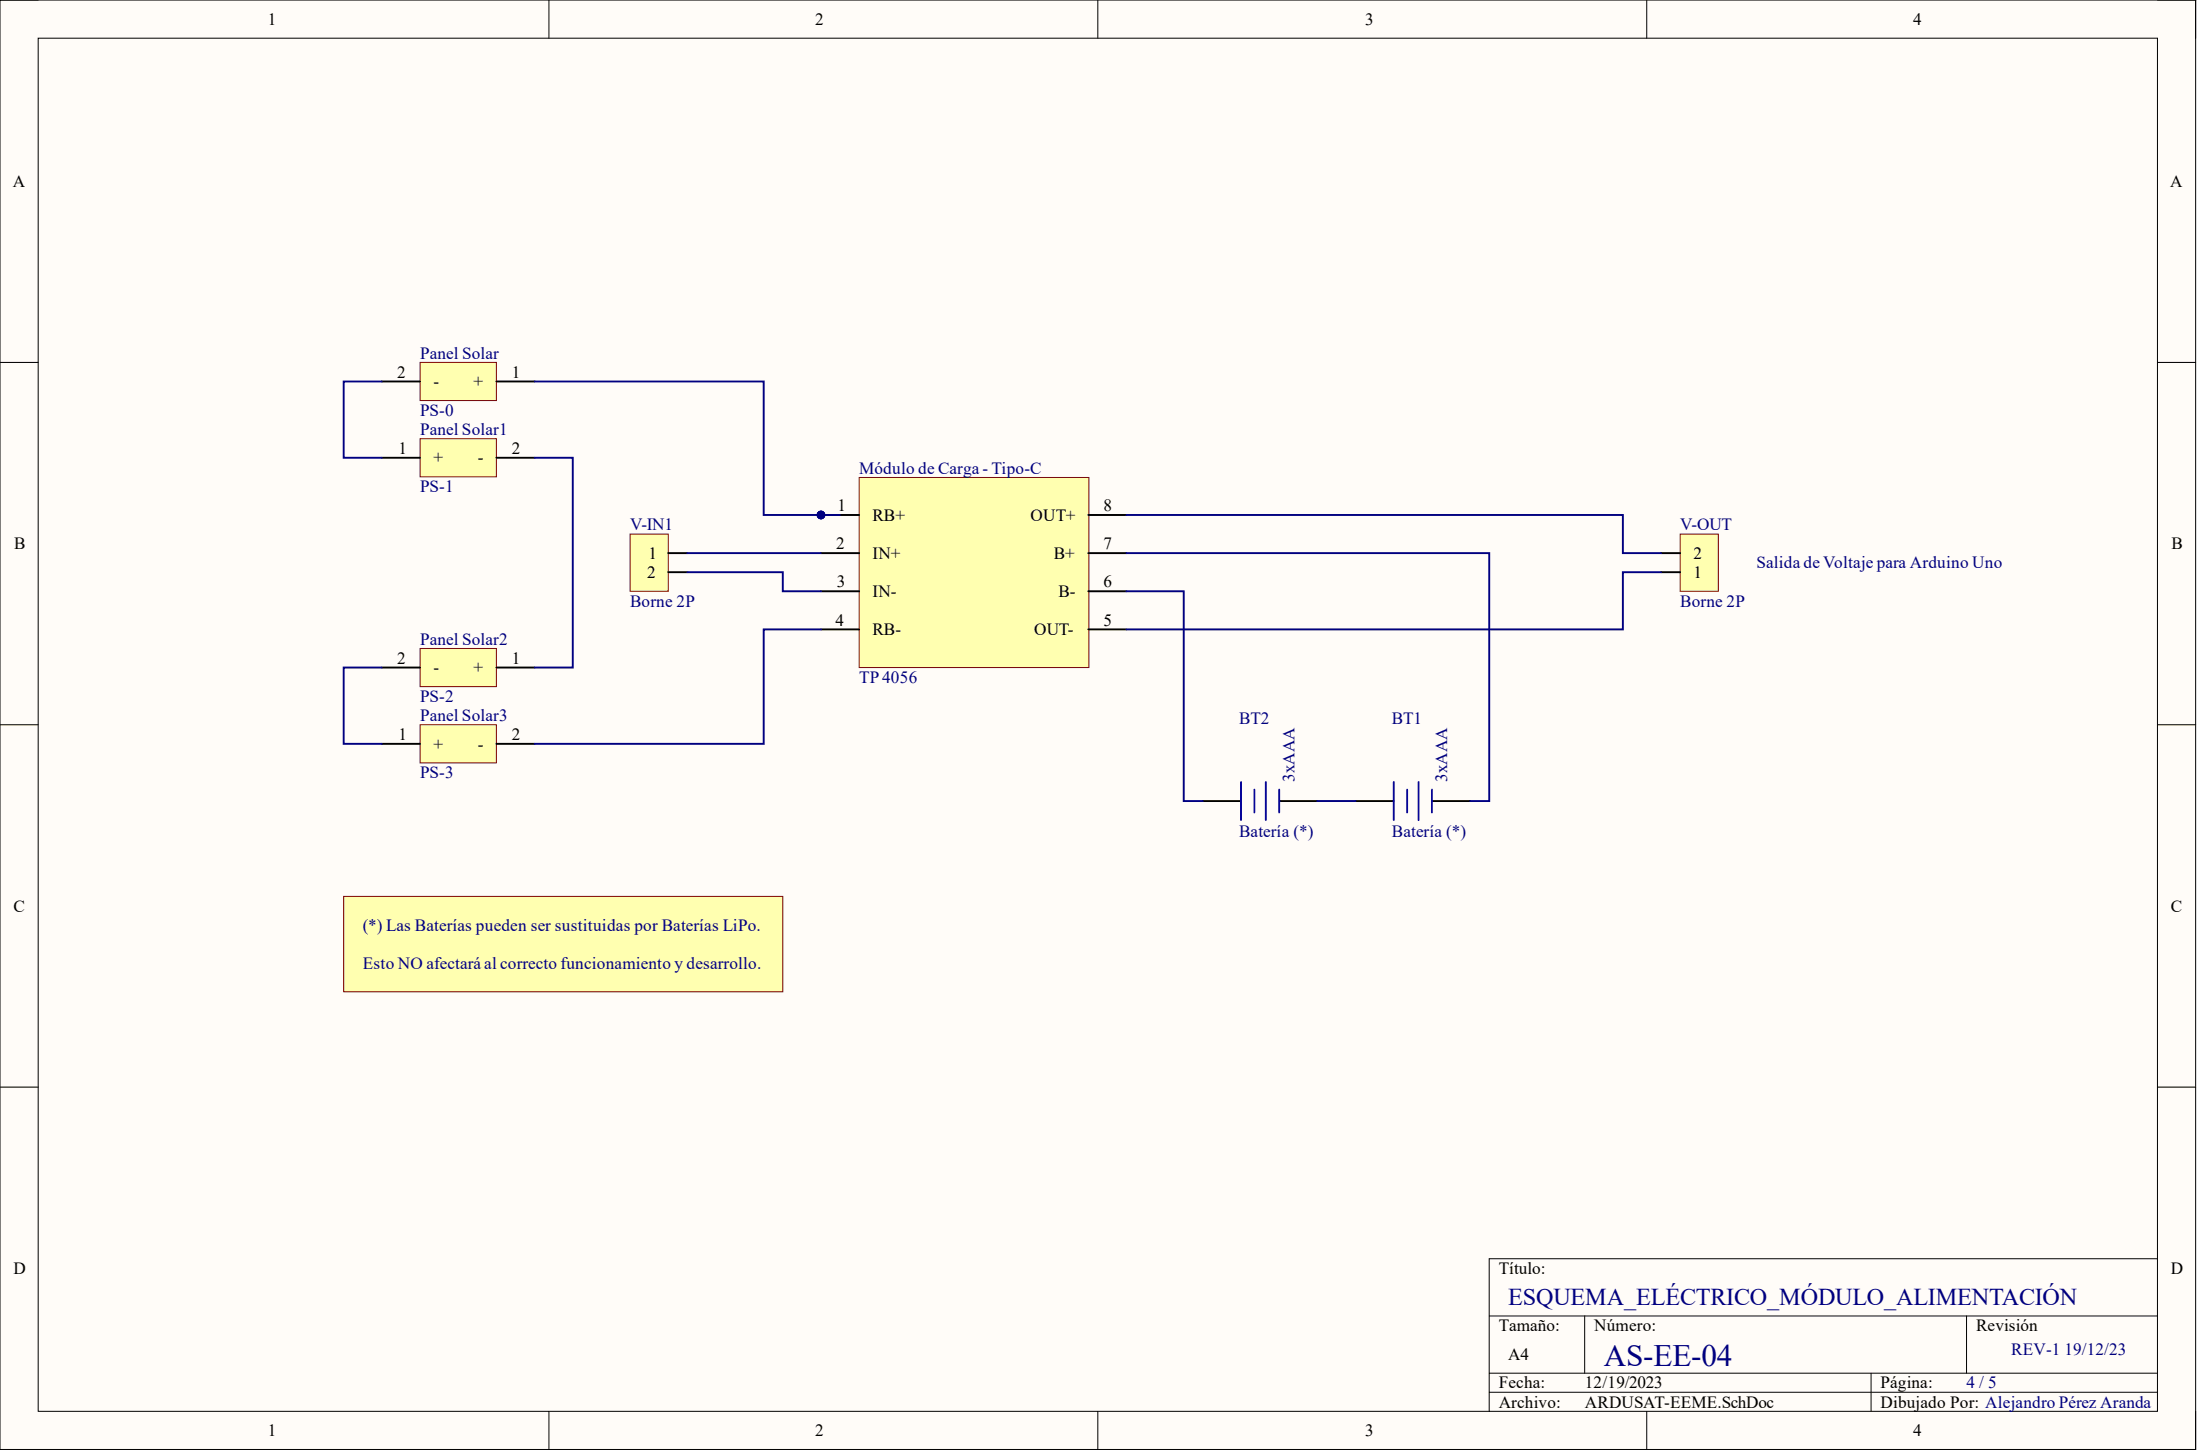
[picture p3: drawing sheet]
<svg xmlns="http://www.w3.org/2000/svg" width="292mm" height="193mm" viewBox="0 0 292 193" stroke-linecap="round" stroke-linejoin="round" font-family="sans-serif">
<path d="M0 0h291.5v192.4h-291.5z" fill-rule="evenodd" fill="#fffcf8"/>
<path d="M0 0h291.5v192.4h-291.5z" fill="none" stroke="#000" stroke-width=".13"/>
<path d="M5.1 5.1h281.4v182.2h-281.4z" fill-rule="evenodd" fill="#fffcf8"/>
<g fill="none" stroke="#000" stroke-width=".13">
<path d="M0 0h5.1M5.1 5.1h281.4v182.2h-281.4zM72.9 0v5.1M145.8 0v5.1M218.6 0v5.1M286.5 0h5v5.1M0 48.1h5.1M286.5 48.1h5M0 96.2h5.1M286.5 96.2h5M0 144.3h5.1M286.5 144.3h5"/>
<path d="M197.7 174.7h88.8M210.4 174.7v7.5M261.1 174.7v7.5M286.5 167.1h-88.8v20.2M72.9 187.3v5.1M145.8 187.3v5.1M197.7 182.2h88.8M197.7 184.8h88.8M218.6 187.3v5.1M248.4 182.2v5.1M291.5 187.3v5.1"/>
</g>
<path d="M45.6 119h58.3v12.6h-58.3z" fill-rule="evenodd" fill="#ffffb0"/>
<path d="M45.6 119h58.3v12.6h-58.3z" fill="none" stroke="#800000" stroke-width=".13"/>
<path d="M159.7 106.3h5.1M169.8 106.3h5.1M180 106.3h5.1M190.1 106.3h5.1" fill="none" stroke="#000" stroke-width=".25"/>
<path d="M164.8 103.8v5M166.5 104.8v3M168.1 103.8v5M169.8 104.8v3M185.1 103.8v5M186.8 104.8v3M188.3 103.8v5M190.1 104.8v3" fill="none" stroke="#00f" stroke-width=".25"/>
<circle cx="109" cy="68.3" r=".51" fill="#000080"/>
<circle cx="109" cy="68.3" r=".51" fill="none" stroke="#000080" stroke-width=".13"/>
<path d="M114.1 63.4h30.5v25.2h-30.5z" fill-rule="evenodd" fill="#ffffb0"/>
<path d="M114.1 63.4h30.5v25.2h-30.5z" fill="none" stroke="#800000" stroke-width=".13"/>
<path d="M109 73.4h5.1M109 68.3h5.1" fill="none" stroke="#000" stroke-width=".25"/>
<circle cx="109" cy="68.3" r=".51" fill="#000080"/>
<circle cx="109" cy="68.3" r=".51" fill="none" stroke="#000080" stroke-width=".13"/>
<path d="M109 78.5h5.1M144.5 78.5h5.1M144.5 73.4h5.1M144.5 68.3h5.1M109 83.5h5.1M144.5 83.5h5.1" fill="none" stroke="#000" stroke-width=".25"/>
<path d="M83.7 70.9h5v7.6h-5z" fill-rule="evenodd" fill="#ffffb0"/>
<path d="M83.7 70.9h5v7.6h-5z" fill="none" stroke="#800000" stroke-width=".13"/>
<path d="M88.7 73.4h2.6M88.7 75.9h2.6" fill="none" stroke="#000" stroke-width=".25"/>
<path d="M223.1 70.9h5v7.6h-5z" fill-rule="evenodd" fill="#ffffb0"/>
<path d="M223.1 70.9h5v7.6h-5z" fill="none" stroke="#800000" stroke-width=".13"/>
<path d="M220.5 75.9h2.6M220.5 73.4h2.6" fill="none" stroke="#000" stroke-width=".25"/>
<path d="M55.8 48.1h10.1v5.1h-10.1z" fill-rule="evenodd" fill="#ffffb0"/>
<path d="M55.8 48.1h10.1v5.1h-10.1z" fill="none" stroke="#800000" stroke-width=".13"/>
<path d="M50.7 50.6h5.1M65.9 50.6h5.1" fill="none" stroke="#000" stroke-width=".25"/>
<path d="M55.8 58.2h10.1v5.1h-10.1z" fill-rule="evenodd" fill="#ffffb0"/>
<path d="M55.8 58.2h10.1v5.1h-10.1z" fill="none" stroke="#800000" stroke-width=".13"/>
<path d="M50.7 60.8h5.1M65.9 60.8h5.1" fill="none" stroke="#000" stroke-width=".25"/>
<path d="M55.8 86.1h10.1v5h-10.1z" fill-rule="evenodd" fill="#ffffb0"/>
<path d="M55.8 86.1h10.1v5h-10.1z" fill="none" stroke="#800000" stroke-width=".13"/>
<path d="M50.7 88.6h5.1M65.9 88.6h5.1" fill="none" stroke="#000" stroke-width=".25"/>
<path d="M55.8 96.2h10.1v5.1h-10.1z" fill-rule="evenodd" fill="#ffffb0"/>
<path d="M55.8 96.2h10.1v5.1h-10.1z" fill="none" stroke="#800000" stroke-width=".13"/>
<path d="M50.7 98.7h5.1M65.9 98.7h5.1" fill="none" stroke="#000" stroke-width=".25"/>
<path d="M50.7 50.6h-5.1v10.2h5.1M71 50.6h30.4v17.7h10.1M71 60.8h5v27.8h-5M149.6 78.5h7.6v27.8h2.5M149.6 73.4h48.1v32.9h-2.5M149.6 68.3h65.9v5.1h5M220.5 75.9h-5v7.6h-65.9M50.7 88.6h-5.1v10.1h5.1M109 83.5h-7.6v15.2h-30.4M174.9 106.3h5.1" fill="none" stroke="#000080" stroke-width=".25"/>
<circle cx="109" cy="68.3" r=".51" fill="#000080"/>
<circle cx="109" cy="68.3" r=".51" fill="none" stroke="#000080" stroke-width=".13"/>
<path d="M91.3 73.4h17.7M91.3 75.9h12.6v2.6h5.1" fill="none" stroke="#000080" stroke-width=".25"/>
<text font-size="4.1" fill="#000080" x="212.9" y="181.3">AS-EE-04</text>
<text font-size="3.2" fill="#000080" x="200.3" y="173.2">ESQUEMA_ELÉCTRICO_MÓDULO_ALIMENTACIÓN</text>
<g font-size="2.3">
<text x="35.6" y="3.3">1</text>
<text x="108.2" y="3.3">2</text>
<text x="181.3" y="3.3">3</text>
<text x="254" y="3.3">4</text>
<text x="1.7" y="24.8">A</text>
<text x="288.1" y="24.8">A</text>
<text x="52.7" y="50.1">2</text>
<text x="57.5" y="51.4">-</text>
<text x="62.9" y="51.4">+</text>
<text x="67.9" y="50.1">1</text>
<text x="52.9" y="60.2">1</text>
<text x="57.5" y="61.5">+</text>
<text x="63.5" y="61.5">-</text>
<text x="67.9" y="60.2">2</text>
<text x="111.2" y="67.8">1</text>
<text x="115.8" y="69.1">RB+</text>
<text x="136.8" y="69.1">OUT+</text>
<text x="146.5" y="67.8">8</text>
<text x="1.9" y="72.9">B</text>
<text x="85.9" y="76.7">2</text>
<text x="86.1" y="74.2">1</text>
<text x="111" y="72.9">2</text>
<text x="111.1" y="78">3</text>
<text x="115.8" y="74.2">IN+</text>
<text x="139.9" y="74.2">B+</text>
<text x="146.5" y="78">6</text>
<text x="146.5" y="72.9">7</text>
<text x="224.9" y="76.7">1</text>
<text x="224.9" y="74.2">2</text>
<text x="288.3" y="72.9">B</text>
<text x="110.9" y="83">4</text>
<text x="115.8" y="79.2">IN-</text>
<text x="140.5" y="79.2">B-</text>
<text x="146.5" y="83">5</text>
<text x="52.7" y="88.1">2</text>
<text x="57.5" y="89.4">-</text>
<text x="62.9" y="89.4">+</text>
<text x="67.9" y="88.1">1</text>
<text x="115.8" y="84.3">RB-</text>
<text x="137.3" y="84.3">OUT-</text>
<text x="52.9" y="98.2">1</text>
<text x="57.5" y="99.5">+</text>
<text x="63.5" y="99.5">-</text>
<text x="67.9" y="98.2">2</text>
<text x="1.8" y="121">C</text>
<text x="288.2" y="121">C</text>
<text x="1.8" y="169.1">D</text>
<text x="199" y="169.1">Título:</text>
<text x="288.2" y="169.1">D</text>
<text x="199" y="176.7">Tamaño:</text>
<text x="211.7" y="176.7">Número:</text>
<text x="262.4" y="176.7">Revisión</text>
<text x="199" y="184.3">Fecha:</text>
<text x="200.3" y="180.5">A4</text>
<text x="210.4" y="184.3">12/19/2023</text>
<text x="249.7" y="184.3">Página:</text>
<text x="35.6" y="190.6">1</text>
<text x="108.2" y="190.6">2</text>
<text x="181.3" y="190.6">3</text>
<text x="199" y="186.8">Archivo:</text>
<text x="210.4" y="186.8">ARDUSAT-EEME.SchDoc</text>
<text x="249.7" y="186.8">Dibujado Por: Alejandro Pérez Aranda</text>
<text x="254" y="190.6">4</text>
</g>
<g font-size="2.3" fill="#000080">
<text x="55.8" y="47.6">Panel Solar</text>
<text x="55.8" y="55.2">PS-0</text>
<text x="55.8" y="57.7">Panel Solar1</text>
<text x="55.8" y="65.3">PS-1</text>
<text x="114.1" y="62.9">Módulo de Carga - Tipo-C</text>
<text x="83.7" y="70.4">V-IN1</text>
<text x="223.1" y="70.4">V-OUT</text>
<text x="233.2" y="75.4">Salida de Voltaje para Arduino Uno</text>
<text x="83.7" y="80.5">Borne 2P</text>
<text x="223.1" y="80.5">Borne 2P</text>
<text x="55.8" y="85.6">Panel Solar2</text>
<text x="55.8" y="93.1">PS-2</text>
<text x="55.8" y="95.7">Panel Solar3</text>
<text x="114.1" y="90.6">TP 4056</text>
<text x="164.5" y="96.1">BT2</text>
<text x="184.8" y="96.1">BT1</text>
<text x="55.8" y="103.3">PS-3</text>
<text x="171.9" y="103.8" transform="rotate(-90 171.9 103.8)">3xAAA</text>
<text x="192.2" y="103.8" transform="rotate(-90 192.2 103.8)">3xAAA</text>
<text x="164.5" y="111.1">Batería (*)</text>
<text x="184.8" y="111.1">Batería (*)</text>
<text x="48.2" y="123.5">(*) Las Baterías pueden ser sustituidas por Baterías LiPo.</text>
<text x="48.2" y="128.6">Esto NO afectará al correcto funcionamiento y desarrollo.</text>
<text x="267" y="179.9">REV-1</text>
<text x="274.1" y="179.9">19/12/23</text>
<text x="261.1" y="184.3">4 / 5</text>
</g>
</svg>
